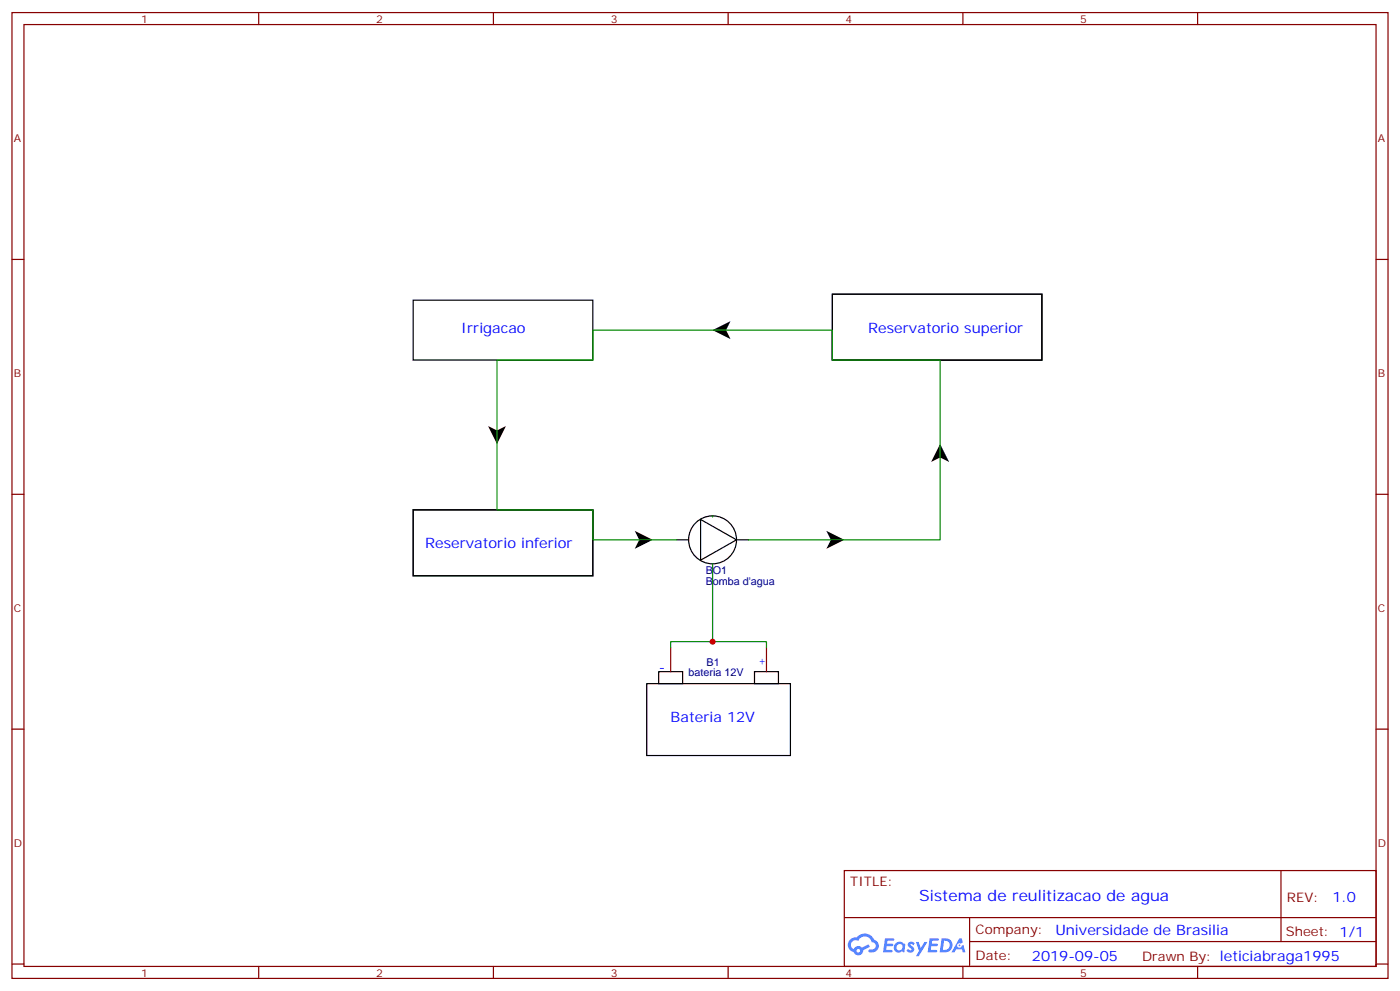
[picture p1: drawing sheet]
<svg xmlns="http://www.w3.org/2000/svg" width="412mm" height="292mm" viewBox="0 0 412 292" stroke-linecap="round" stroke-linejoin="round" font-family="sans-serif">
<path d="M121.7 88.4h52.9v17.6h-52.9zM245.2 86.6h61.7v19.4h-61.7zM121.7 150.1h52.9v19.4h-52.9z" fill="none" stroke="#000" stroke-width=".35"/>
<path d="M209.9 97.2l5.3-2.7-1.3 2.7 1.3 2.6zM143.8 125.4l2.6 1.3 2.6-1.3-2.6 5.3zM276.9 130.7l2.7 5.3-2.7-1.3-2.6 1.3zM187 156.3l5.3 2.6-5.3 2.7 1.3-2.7zM243.4 156.3l5.3 2.6-5.3 2.7 1.3-2.7z" fill="#000"/>
<g fill="none" stroke="#870000" stroke-width=".35">
<path d="M3.5 3.7h405.4v284.3h-405.4zM7.1 7.2h398.2v277.3h-398.2zM76.2 3.7v3.5M145.3 3.7v3.5M214.5 3.7v3.5M283.6 3.7v3.5M352.8 3.7v3.5M3.5 76.4h3.6M405.3 76.4h3.6M3.5 145.5h3.6M405.3 145.5h3.6M3.5 214.7h3.6"/>
<path d="M405.3 214.7h3.6M248.7 256.3h156.6v28.2h-156.6zM377.3 256.3v20.9M248.7 270.1h156.5M285.6 277.2h119.6M285.6 270.1v14.2M3.5 283.8h3.6M76.2 284.5v3.5M145.3 284.5v3.5M214.5 284.5v3.5M283.6 284.5v3.5M352.8 284.5v3.5"/>
<path d="M405.3 283.8h3.6"/>
</g>
<g fill="#5487ff">
<path d="M267.7 277.5a1.22 1.22 0 0 1 1.7 .2l-.4 .6a.47 .47 0 0 0-.3-.4 .47 .47 0 0 0-.5 .2l.1 .2a1.14 1.14 0 0 1 .8 1.8 1.14 1.14 0 0 1-1.9 0l-.2-.2 .5-.6 .7 .5a.29 .29 0 0 0 .3-.3 .29 .29 0 0 0-.2-.3 1.04 1.04 0 0 1-.6-1.7z"/>
<path d="M260.7 276.2h2.4l.3 .2-.2 .5-1.8 .1-.1 .8h1.5l.3 .4-.3 .4h-1.6l-.2 1.1h1.7l.2 .3-.2 .3-2.6 .1z"/>
<path d="M273.8 276.2h2.4l.3 .2-.1 .5-1.8 .1-.2 .8h1.6l.3 .4-.4 .4-1.6-.1-.1 1.1 1.7 .1 .2 .3-.2 .3-2.6 .1z"/>
<path d="M282.6 276.2h.7l.3 1.3-.6 .3a.69 .69 0 0 0-1 .3 .69 .69 0 0 0 .4 .9 .69 .69 0 0 0 .9-.6l.5-.2 .6 2.2h-.8l-.2-.9h-1.8l-.5 .9h-.8z"/>
<path d="M269.8 277.3h.8l.6 1.8 1.1-1.8h.9l-2.6 4.2h-.8l.9-1.5z"/>
<path d="M277.4 276.2l-.6 4.2h1.3a2.11 2.11 0 0 0 2.5-2.1 2.11 2.11 0 0 0-2.5-2.1zM278.1 277a1.39 1.39 0 0 1 1.7 1.4 1.39 1.39 0 0 1-1.8 1.2h-.3z"/>
<path d="M263.7 277.8a1.54 1.54 0 0 0-.1 2.2 1.54 1.54 0 0 0 2.2 .1l.6 .3 .3-2.3-.2-.3h-.4a1.49 1.49 0 0 0-2.4 0zM264 278.8a.94 .94 0 0 1 1.8 0 .94 .94 0 0 1-1.8 0z"/>
<path d="M250.4 276.6a2.18 2.18 0 0 0 1.1 3.7 1.44 1.44 0 0 0 1.6 .9 1.44 1.44 0 0 0 1.2-1.4l2-1.1-.5-.7-1.9 1a1.47 1.47 0 0 0-2.4 .4 1.39 1.39 0 0 1-.7-1.9 1.39 1.39 0 0 1 2-.5 2.12 2.12 0 0 1 2.2-1.3 2.12 2.12 0 0 1 1.9 1.7 1.14 1.14 0 0 1 1.1 1.4 1.14 1.14 0 0 1-1.7 .7 .43 .43 0 0 0-.5 .4 .43 .43 0 0 0 .4 .5 1.98 1.98 0 0 0 2.5-1.2 1.98 1.98 0 0 0-1.2-2.6 3.1 3.1 0 0 0-5.3-.6l-.9 .1zM252.3 279.9a.55 .55 0 0 1 1.1 0 .55 .55 0 0 1-1.1 0z"/>
<circle cx="282.6" cy="278.3" r=".26"/>
</g>
<g fill="none" stroke="#000" stroke-width=".35">
<path d="M199.3 158.9h3.5M206.4 152.9l10.6 6-10.6 6zM217 158.9h3.5M194 197.7h7.1v3.6h-7.1zM222.2 197.7h7.1v3.6h-7.1zM190.5 201.3h42.3v21.1h-42.3z"/>
<circle cx="209.9" cy="158.9" r="7.1"/>
</g>
<path d="M197.6 190.7v7M225.8 190.7v7" fill="none" stroke="#870000" stroke-width=".35"/>
<path d="M209.9 151.9v.3" fill="none" stroke="#090" stroke-width=".35"/>
<path d="M199.3 158.9h-24.7v-8.8h-28.2v-44.1h28.2v-8.8h70.6v8.8h31.7v52.9h-56.4M209.9 166v22.9h15.9v1.8M209.9 188.9h-12.3v1.8" fill="none" stroke="#008700" stroke-width=".35"/>
<circle cx="209.9" cy="188.9" r=".88" fill="#c00"/>
<text font-size="4.6" fill="#00f" x="270.8" y="265.3">Sistema de reulitizacao de agua</text>
<g font-size="4.2" fill="#00f">
<text x="135.8" y="97.9">Irrigacao</text>
<text x="255.8" y="97.9">Reservatorio superior</text>
<text x="125.2" y="161.5">Reservatorio inferior</text>
<text x="194" y="197.7">-</text>
<text x="197.6" y="212.5">Bateria 12V</text>
<text x="392.5" y="265.6">1.0</text>
<text x="310.9" y="275.1">Universidade de Brasilia</text>
<text x="304" y="282.9">2019-09-05</text>
</g>
<g font-size="3.9" fill="#800">
<text x="250.5" y="260.9">TITLE:</text>
<text x="379.1" y="265.6">REV:</text>
<text x="287.4" y="275.1">Company:</text>
<text x="378.7" y="275.7">Sheet: 1/1</text>
<text x="287.4" y="282.8">Date:</text>
<text x="336.4" y="282.8">Drawn By: leticiabraga1995</text>
</g>
<g font-size="3.2" fill="#800">
<text x="41.6" y="6.7">1</text>
<text x="110.8" y="6.7">2</text>
<text x="179.9" y="6.7">3</text>
<text x="249.1" y="6.7">4</text>
<text x="318.2" y="6.7">5</text>
<text x="4.1" y="41.8">A</text>
<text x="405.9" y="41.8">A</text>
<text x="4.1" y="110.9">B</text>
<text x="405.9" y="110.9">B</text>
<text x="4.1" y="180.1">C</text>
<text x="405.9" y="180.1">C</text>
<text x="4.1" y="249.2">D</text>
<text x="405.9" y="249.2">D</text>
<text x="41.6" y="287.5">1</text>
<text x="110.8" y="287.5">2</text>
<text x="179.9" y="287.5">3</text>
<text x="249.1" y="287.5">4</text>
<text x="318.2" y="287.5">5</text>
</g>
<g font-size="3.2" fill="#000080">
<text x="207.9" y="172.2">Bomba d'agua</text>
<text x="207.9" y="169">BO1</text>
<text x="208.1" y="196">B1</text>
<text x="202.8" y="199">bateria 12V</text>
</g>
<text font-size="3.2" fill="#00f" x="225.4" y="196" transform="rotate(-90 225.4 196)">+</text>
</svg>
